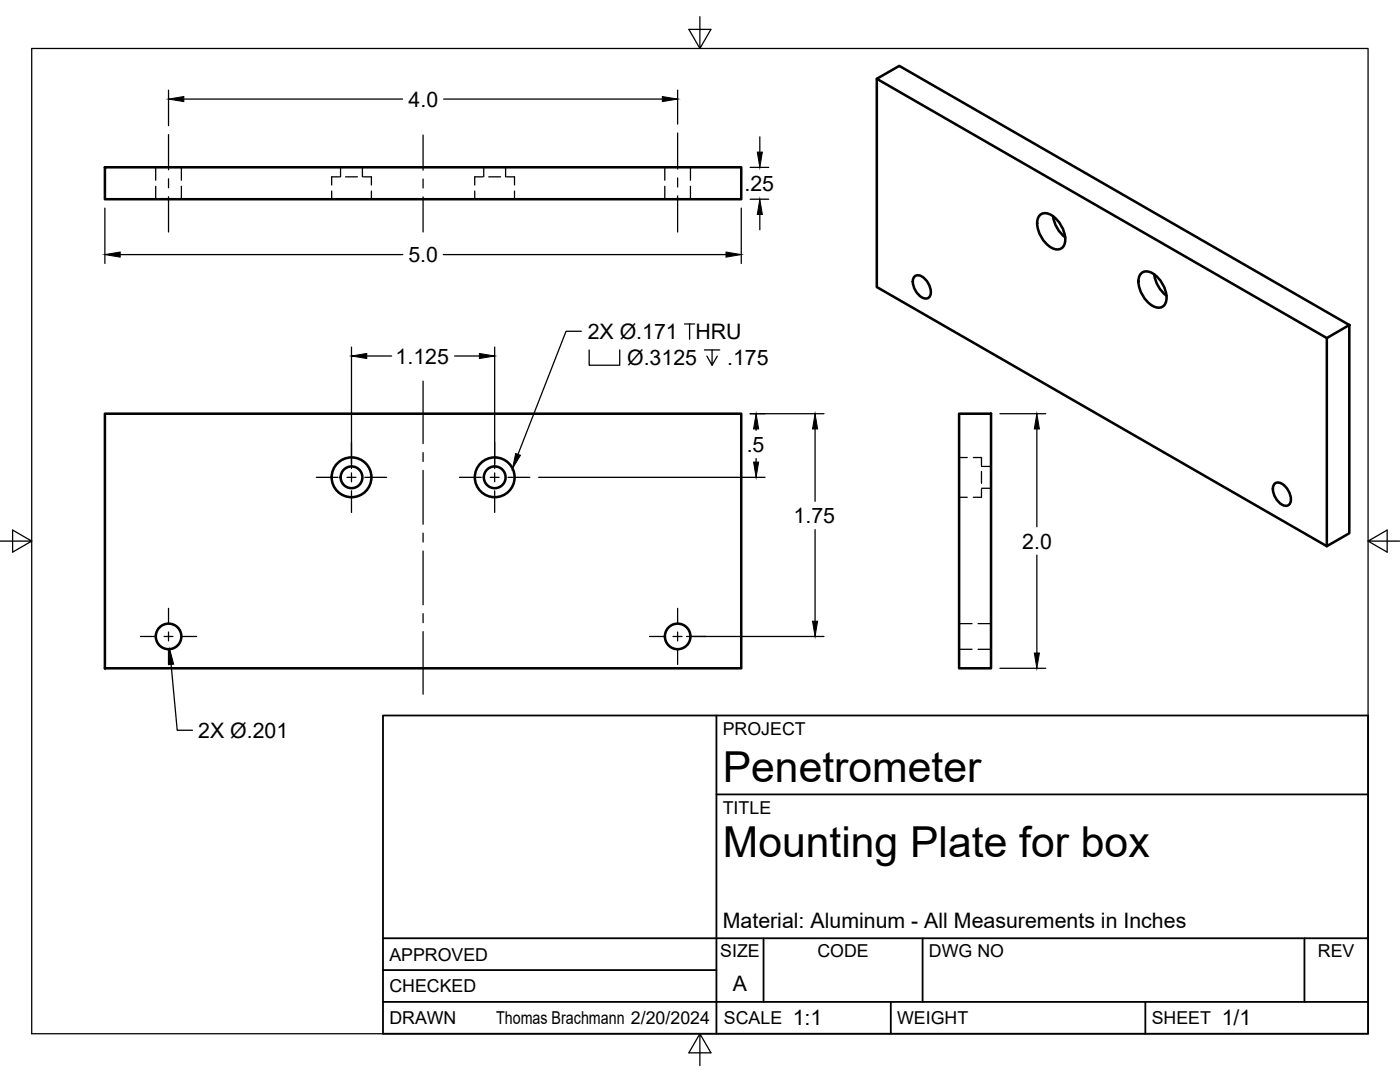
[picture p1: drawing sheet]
<svg xmlns="http://www.w3.org/2000/svg" width="279mm" height="216mm" viewBox="0 0 279 216" stroke-linecap="round" stroke-linejoin="round" font-family="sans-serif">
<!-- layer: Visible -->
<g fill="none" stroke="#000" stroke-width=".51">
<path d="M175 15.7l89.8 51.8M20.9 33.4h127v6.4h-127zM182.4 55.3a1.28 1.28 0 0 1 2 .2 3.4 3.4 0 0 1 1.1 3.7 1.28 1.28 0 0 1-2-.2 3.4 3.4 0 0 1-1.1-3.7zM207.6 42.9a2.51 2.51 0 0 1 3.3 .9 5.2 5.2 0 0 1 1.4 5.2 1.65 1.65 0 0 1-2.5 .4 6 6 0 0 1-2.7-5.6zM210.2 43.1a6.4 6.4 0 0 0 2.4 4.2M227.8 54.5a2.51 2.51 0 0 1 3.3 .9 5.2 5.2 0 0 1 1.4 5.3 1.65 1.65 0 0 1-2.5 .3 6 6 0 0 1-2.7-5.5zM230.4 54.8a6.4 6.4 0 0 0 2.4 4.2M264.8 67.5l4.5-2.6v41.5l-4.5 2.6zM269.3 64.9l-89.8-51.8-4.5 2.6v41.6l89.8 51.7M20.9 82.6h127v50.8h-127zM191.4 82.6h6.4v50.8h-6.4zM254.3 96.7a1.28 1.28 0 0 1 2 .2 3.4 3.4 0 0 1 1.1 3.7 1.28 1.28 0 0 1-2-.3 3.4 3.4 0 0 1-1.1-3.6z"/>
<circle cx="70.2" cy="95.2" r="2.17"/>
<circle cx="70.2" cy="95.2" r="4"/>
<circle cx="98.7" cy="95.2" r="2.17"/>
<circle cx="98.7" cy="95.2" r="4"/>
<circle cx="33.6" cy="127" r="2.55"/>
<circle cx="135.2" cy="127" r="2.55"/>
</g>
<!-- layer: Hidden -->
<g fill="none" stroke="#000" stroke-width=".25">
<path d="M31.1 33.4v2.6M31.1 37.2v2.6M36.2 33.4v2.6M36.2 37.2v2.6M66.2 38.1v1.7M67.8 35.3h-1.6v1.6M68 33.4v1.9M69 35.3h2.3M72.3 33.4v1.9M72.5 35.3h1.6v1.6M74.1 38.1v1.7M94.7 38.1v1.7"/>
<path d="M96.3 35.3h-1.6v1.6M96.5 33.4v1.9M97.5 35.3h2.4M100.9 33.4v1.9M101.1 35.3h1.6v1.6M102.7 38.1v1.7M132.7 33.4v2.6M132.7 37.2v2.6M137.8 33.4v2.6M137.8 37.2v2.6M191.4 91.3h1.6M191.4 99.2h1.6"/>
<path d="M194.2 91.3h1.7v1.6M195.9 94.1v2.3M195.9 97.6v1.6h-1.7M195.9 93.1h1.9M195.9 97.4h1.9M191.4 124.4h2.6M191.4 129.6h2.6M195.2 124.4h2.6M195.2 129.6h2.6"/>
</g>
<!-- layer: Titleblock -->
<path d="M76.4 142.8h196.6v63.5h-196.6zM143 158.5h130M143 142.8v63.5M76.4 199.9h196.6M76.4 193.6h66.6M76.4 187.2h196.6M152.4 187.2v12.7M177.8 199.9v6.4M184.1 187.2v12.7M228.6 199.9v6.4M260.3 187.2v12.7" fill="none" stroke="#000" stroke-width=".36"/>
<!-- layer: Border -->
<path d="M6.3 9.7h266.7v196.6h-266.7zM139.7 3.3v6.4l2.2-3.8h-4.4l2.2 3.8M0 108h6.3l-3.8-2.2v4.4l3.8-2.2M273 108l3.8 2.2v-4.4l-3.8 2.2h6.4M139.7 206.3l-2.2 3.8h4.4l-2.2-3.8v6.3" fill="none" stroke="#000" stroke-width=".25"/>
<!-- layer: FD_Dimensions -->
<g fill="none" stroke="#000" stroke-width=".25">
<path d="M33.6 18v7.1M36.7 19.8h43.6M88.5 19.8h43.7M135.2 18v6.8M149.7 39.8h3.7M149.7 33.4h3.7M151.6 27.3v3.1M20.9 41.5v11.1M24 50.8h56.4M88.5 50.8h56.4M147.9 41.5v11.1M151.6 42.8v3"/>
<path d="M70.1 69.3v24.2M73.2 71h4.9M90.7 71h5M98.7 69.3v24.2M107.5 95.3h45.2M149.7 82.6h14.7M150.9 85.6v.3M150.9 91.5v.7M162.7 85.6v14.4M199.6 82.6h9.1M206.9 85.6v19.5M162.7 105.7v18.3"/>
<path d="M206.9 110.8v19.5M34.1 132.6l1.3 13.1h3M137 127h27.4M199.6 133.4h9.1"/>
</g>
<g fill="#000" stroke="#000" stroke-width=".2">
<path d="M33.6 19.8l3.1-.5v1zM132.2 19.3l3 .5-3 .5zM151.1 30.4h1l-.5 3zM20.9 50.8l3.1-.5v1zM144.9 50.3l3 .5-3 .5zM151.6 39.8l.5 3h-1zM70.1 71l3.1-.5v1zM95.7 70.5l3 .5-3 .5zM150.9 82.6l.5 3h-1zM150.4 92.2h1l-.5 3.1zM162.7 82.6l.5 3h-1zM206.9 82.6l.5 3h-1z"/>
<path d="M33.9 129.5l.7 3-.9 .1zM162.2 124h1l-.5 3zM206.4 130.3h1l-.5 3.1z"/>
</g>
<!-- layer: Smart Centers -->
<g fill="none" stroke="#000" stroke-width=".25">
<path d="M33.6 26.9v7M33.6 35.7v1.8M33.6 39.3v7M84.4 26.9v7.1M84.4 35.7v1.8M84.4 39.3v7M135.2 26.5v7.2M135.2 35.5v1.8M135.2 39.1v7.2M84.4 76.1v12.4M63.1 95.3h4.4M69.3 95.3h1.7"/>
<path d="M70.1 88.2v4.4M70.1 94.4v1.7M70.1 97.9v4.4M72.8 95.3h4.4M84.4 90.3v1.8M84.4 93.9v10.7M91.7 95.3h4.3M97.8 95.3h1.8M98.7 88.2v4.4M98.7 94.4v1.7M98.7 97.9v4.4M101.4 95.3h4.3"/>
<path d="M84.4 106.4v1.8M84.4 110v10.7M28 127h2.9M32.7 127h1.8M33.6 121.4v2.9M33.6 126.1v1.8M33.6 129.7v2.9M36.3 127h2.9M84.4 122.4v1.8M84.4 126v12.5M129.6 127h2.9M134.3 127h1.8"/>
<path d="M135.2 121.4v2.9M135.2 126.1v1.8M135.2 129.7v2.9M137.9 127h2.9"/>
</g>
<!-- layer: Hole Notes -->
<path d="M116 66.1h-3l-9.6 24.6M117.6 69.8v3.1h6.1v-3.1M136.6 64.6h2M137.6 64.6v3.1M140.6 69.8h3M142.1 69.8v3.1l-1-1.8M143.2 71.1l-1.1 1.8" fill="none" stroke="#000" stroke-width=".25"/>
<path d="M102.9 90.5l1 .3-1.6 2.7z" fill="#000" stroke="#000" stroke-width=".2"/>
<g font-size="8.5">
<text x="144.3" y="156">Penetrometer</text>
<text x="144.3" y="171">Mounting Plate for box</text>
</g>
<g font-size="4.3">
<text x="81.6" y="21.3">4.0</text>
<text x="148.6" y="38.1">.25</text>
<text x="81.5" y="52.3">5.0</text>
<text x="117.3" y="67.7">2X Ø.171</text>
<text x="138.8" y="67.7">HRU</text>
<text x="79" y="72.5">1.125</text>
<text x="125.2" y="72.9">Ø.3125</text>
<text x="145.1" y="72.9">.175</text>
<text x="149" y="90.2">.5</text>
<text x="158.4" y="104.4">1.75</text>
<text x="204" y="109.5">2.0</text>
<text x="39.6" y="147.2">2X Ø.201</text>
<text x="144.3" y="185.2">Material: Aluminum - All Measurements in Inches</text>
<text x="146.3" y="197.7">A</text>
<text x="158.2" y="204.6">1:1</text>
<text x="243.8" y="204.6">1/1</text>
</g>
<g font-size="3.5">
<text x="144.3" y="146.6">PROJECT</text>
<text x="144.3" y="162.3">TITLE</text>
<text x="77.7" y="191.7">APPROVED</text>
<text x="143.7" y="191">SIZE</text>
<text x="163.1" y="191">CODE</text>
<text x="185.4" y="191">DWG NO</text>
<text x="263" y="191">REV</text>
<text x="77.7" y="198">CHECKED</text>
<text x="77.7" y="204.4">DRAWN</text>
<text x="99" y="204.4">Thomas Brachmann 2/20/2024</text>
<text x="144.5" y="204.4">SCALE</text>
<text x="179" y="204.4">WEIGHT</text>
<text x="229.8" y="204.4">SHEET</text>
</g>
</svg>
